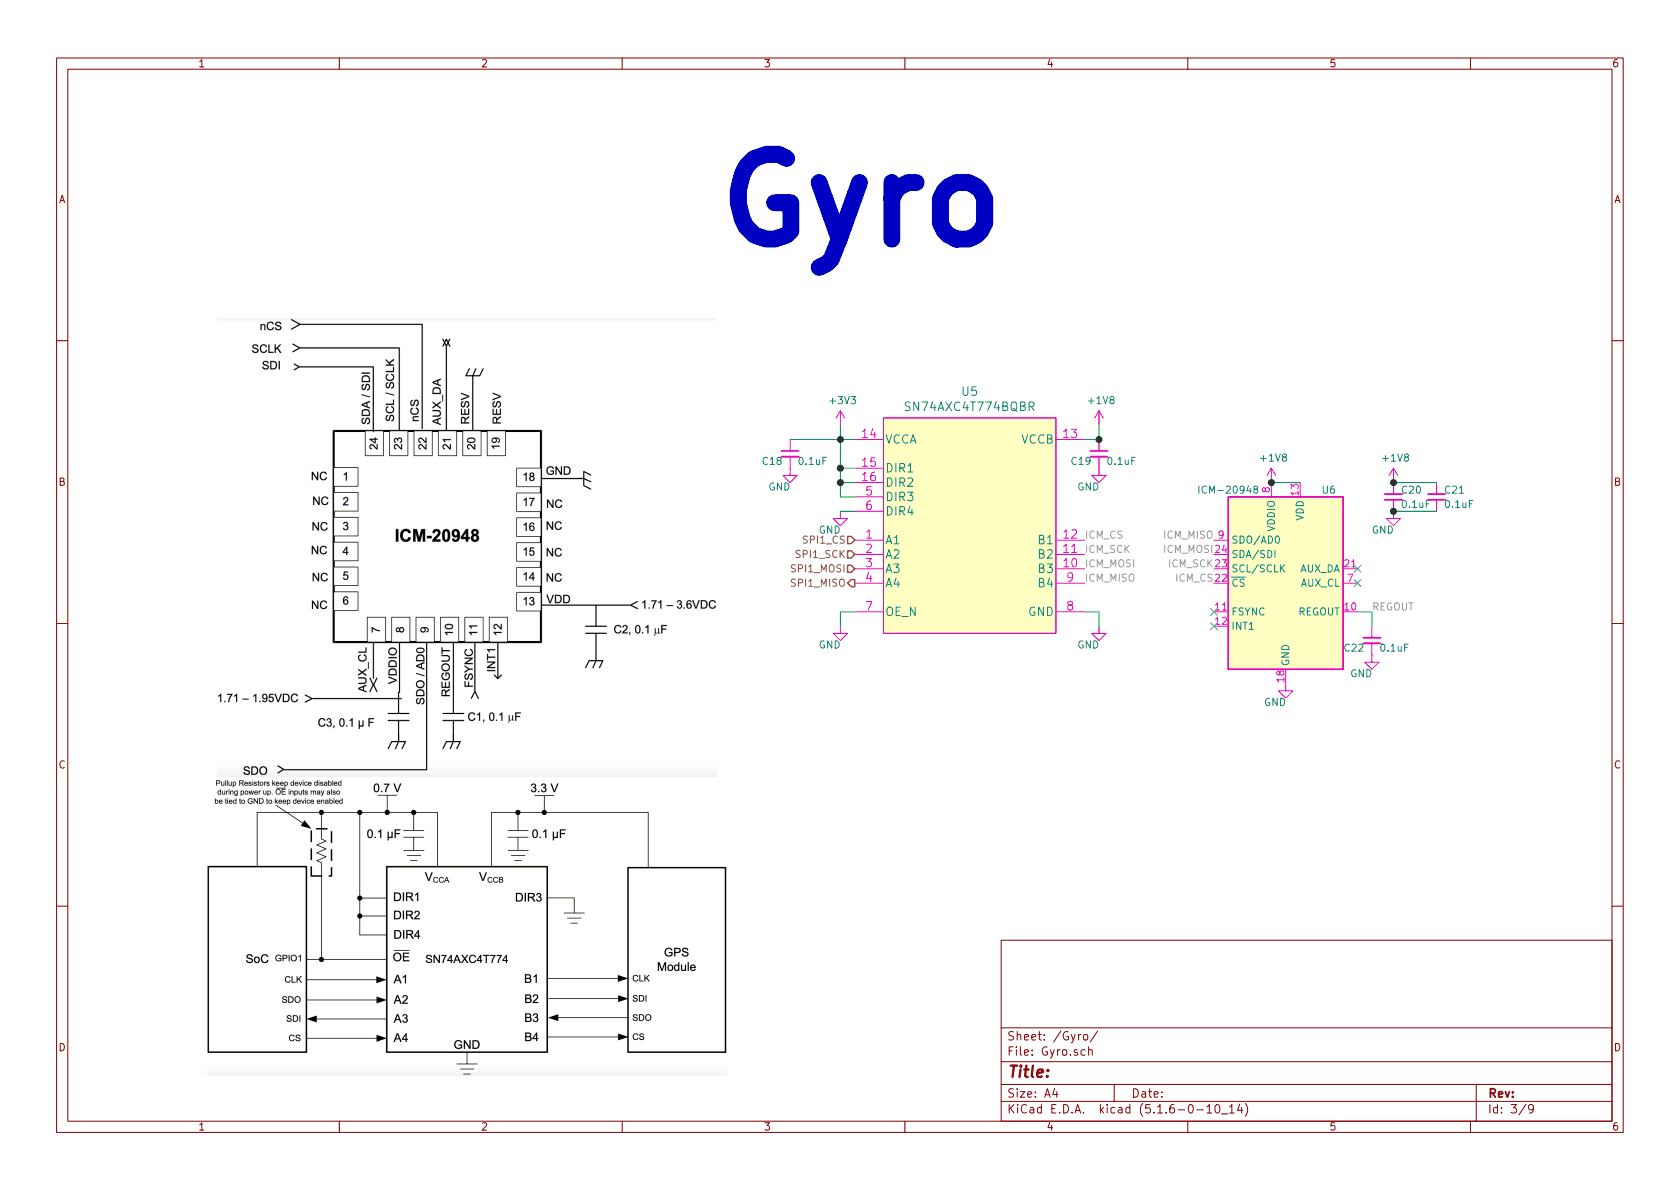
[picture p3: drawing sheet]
EESchema Schematic File Version 4
EELAYER 30 0
EELAYER END
$Descr A4 11693 8268
encoding utf-8
Sheet 3 9
Title ""
Date ""
Rev ""
Comp ""
Comment1 ""
Comment2 ""
Comment3 ""
Comment4 ""
$EndDescr
$Comp
L Device:C_Small C?
U 1 1
P 5500 3150
AR Path="/60B2E478" Ref="C?"  Part="1" 
AR Path="/60B2ABA4/60B2E478" Ref="C18"  Part="1" 
F 0 "C18" H 5300 3100 50  0000 L CNN
F 1 "0.1uF" H 5550 3100 50  0000 L CNN
F 2 "Capacitor_SMD:C_0402_1005Metric" H 5500 3150 50  0001 C CNN
F 3 "~" H 5500 3150 50  0001 C CNN
	1    5500 3150
	1    0    0    -1  
$EndComp
Text HLabel 5950 3950 0    50   Input ~ 0
SPI1_MOSI
Text HLabel 5950 4050 0    50   Output ~ 0
SPI1_MISO
Text HLabel 5950 3850 0    50   Input ~ 0
SPI1_SCK
Text HLabel 5950 3750 0    50   Input ~ 0
SPI1_CS
Text Notes 4950 1750 0    591  ~ 118
Gyro
$Comp
L Sensor_Motion:ICM-20948 U6
U 1 1
P 8950 4050
F 0 "U6" H 9250 4700 50  0000 C CNN
F 1 "ICM-20948" H 8550 4700 50  0000 C CNN
F 2 "Sensor_Motion:InvenSense_QFN-24_3x3mm_P0.4mm" H 8950 3050 50  0001 C CNN
F 3 "http://www.invensense.com/wp-content/uploads/2016/06/DS-000189-ICM-20948-v1.3.pdf" H 8950 3900 50  0001 C CNN
	1    8950 4050
	1    0    0    -1  
$EndComp
$Comp
L power:+3V3 #PWR029
U 1 1
P 5850 2950
F 0 "#PWR029" H 5850 2800 50  0001 C CNN
F 1 "+3V3" H 5865 3123 50  0000 C CNN
F 2 "" H 5850 2950 50  0001 C CNN
F 3 "" H 5850 2950 50  0001 C CNN
	1    5850 2950
	1    0    0    -1  
$EndComp
Wire Wire Line
	5850 2950 5850 3050
$Comp
L power:+1V8 #PWR030
U 1 1
P 7650 2950
F 0 "#PWR030" H 7650 2800 50  0001 C CNN
F 1 "+1V8" H 7665 3123 50  0000 C CNN
F 2 "" H 7650 2950 50  0001 C CNN
F 3 "" H 7650 2950 50  0001 C CNN
	1    7650 2950
	1    0    0    -1  
$EndComp
Wire Wire Line
	7650 2950 7650 3050
Wire Wire Line
	7650 3050 7550 3050
Wire Wire Line
	5850 3050 5950 3050
Connection ~ 5850 3050
Wire Wire Line
	5850 3050 5850 3250
Wire Wire Line
	5950 3450 5850 3450
Wire Wire Line
	5950 3350 5850 3350
Connection ~ 5850 3350
Wire Wire Line
	5850 3350 5850 3450
$Comp
L power:GND #PWR?
U 1 1
P 5850 3550
AR Path="/61836F46" Ref="#PWR?"  Part="1" 
AR Path="/60B2ABA4/61836F46" Ref="#PWR035"  Part="1" 
F 0 "#PWR035" H 5850 3300 50  0001 C CNN
F 1 "GND" H 5855 3422 50  0000 R CNN
F 2 "" H 5850 3550 50  0001 C CNN
F 3 "" H 5850 3550 50  0001 C CNN
	1    5850 3550
	1    0    0    -1  
$EndComp
$Comp
L power:GND #PWR?
U 1 1
P 7650 4350
AR Path="/6183802C" Ref="#PWR?"  Part="1" 
AR Path="/60B2ABA4/6183802C" Ref="#PWR038"  Part="1" 
F 0 "#PWR038" H 7650 4100 50  0001 C CNN
F 1 "GND" H 7655 4222 50  0000 R CNN
F 2 "" H 7650 4350 50  0001 C CNN
F 3 "" H 7650 4350 50  0001 C CNN
	1    7650 4350
	1    0    0    -1  
$EndComp
Wire Wire Line
	7650 4350 7650 4250
Wire Wire Line
	7650 4250 7550 4250
$Comp
L power:GND #PWR?
U 1 1
P 5850 4350
AR Path="/61838AC0" Ref="#PWR?"  Part="1" 
AR Path="/60B2ABA4/61838AC0" Ref="#PWR037"  Part="1" 
F 0 "#PWR037" H 5850 4100 50  0001 C CNN
F 1 "GND" H 5855 4222 50  0000 R CNN
F 2 "" H 5850 4350 50  0001 C CNN
F 3 "" H 5850 4350 50  0001 C CNN
	1    5850 4350
	1    0    0    -1  
$EndComp
Wire Wire Line
	5950 4250 5850 4250
Wire Wire Line
	5850 4250 5850 4350
Wire Wire Line
	5850 3050 5500 3050
$Comp
L power:GND #PWR?
U 1 1
P 5500 3250
AR Path="/6183BEBA" Ref="#PWR?"  Part="1" 
AR Path="/60B2ABA4/6183BEBA" Ref="#PWR031"  Part="1" 
F 0 "#PWR031" H 5500 3000 50  0001 C CNN
F 1 "GND" H 5505 3122 50  0000 R CNN
F 2 "" H 5500 3250 50  0001 C CNN
F 3 "" H 5500 3250 50  0001 C CNN
	1    5500 3250
	1    0    0    -1  
$EndComp
$Comp
L Device:C_Small C?
U 1 1
P 7650 3150
AR Path="/6183D7DC" Ref="C?"  Part="1" 
AR Path="/60B2ABA4/6183D7DC" Ref="C19"  Part="1" 
F 0 "C19" H 7450 3100 50  0000 L CNN
F 1 "0.1uF" H 7700 3100 50  0000 L CNN
F 2 "Capacitor_SMD:C_0402_1005Metric" H 7650 3150 50  0001 C CNN
F 3 "~" H 7650 3150 50  0001 C CNN
	1    7650 3150
	1    0    0    -1  
$EndComp
$Comp
L power:GND #PWR?
U 1 1
P 7650 3250
AR Path="/6183D7E2" Ref="#PWR?"  Part="1" 
AR Path="/60B2ABA4/6183D7E2" Ref="#PWR032"  Part="1" 
F 0 "#PWR032" H 7650 3000 50  0001 C CNN
F 1 "GND" H 7655 3122 50  0000 R CNN
F 2 "" H 7650 3250 50  0001 C CNN
F 3 "" H 7650 3250 50  0001 C CNN
	1    7650 3250
	1    0    0    -1  
$EndComp
$Comp
L power:+1V8 #PWR033
U 1 1
P 8850 3350
F 0 "#PWR033" H 8850 3200 50  0001 C CNN
F 1 "+1V8" H 8865 3523 50  0000 C CNN
F 2 "" H 8850 3350 50  0001 C CNN
F 3 "" H 8850 3350 50  0001 C CNN
	1    8850 3350
	1    0    0    -1  
$EndComp
Wire Wire Line
	8850 3350 9050 3350
Connection ~ 8850 3350
NoConn ~ 9450 3950
NoConn ~ 9450 4050
NoConn ~ 8450 4250
NoConn ~ 8450 4350
$Comp
L Device:C_Small C?
U 1 1
P 9550 4450
AR Path="/6183F46E" Ref="C?"  Part="1" 
AR Path="/60B2ABA4/6183F46E" Ref="C22"  Part="1" 
F 0 "C22" H 9350 4400 50  0000 L CNN
F 1 "0.1uF" H 9600 4400 50  0000 L CNN
F 2 "Capacitor_SMD:C_0402_1005Metric" H 9550 4450 50  0001 C CNN
F 3 "~" H 9550 4450 50  0001 C CNN
	1    9550 4450
	1    0    0    -1  
$EndComp
Wire Wire Line
	9550 4350 9550 4250
Wire Wire Line
	9550 4250 9450 4250
$Comp
L power:GND #PWR?
U 1 1
P 8950 4750
AR Path="/61840680" Ref="#PWR?"  Part="1" 
AR Path="/60B2ABA4/61840680" Ref="#PWR040"  Part="1" 
F 0 "#PWR040" H 8950 4500 50  0001 C CNN
F 1 "GND" H 8955 4622 50  0000 R CNN
F 2 "" H 8950 4750 50  0001 C CNN
F 3 "" H 8950 4750 50  0001 C CNN
	1    8950 4750
	1    0    0    -1  
$EndComp
$Comp
L power:GND #PWR?
U 1 1
P 9550 4550
AR Path="/61840B31" Ref="#PWR?"  Part="1" 
AR Path="/60B2ABA4/61840B31" Ref="#PWR039"  Part="1" 
F 0 "#PWR039" H 9550 4300 50  0001 C CNN
F 1 "GND" H 9555 4422 50  0000 R CNN
F 2 "" H 9550 4550 50  0001 C CNN
F 3 "" H 9550 4550 50  0001 C CNN
	1    9550 4550
	1    0    0    -1  
$EndComp
Text Label 8450 3850 2    50   ~ 0
ICM_MOSI
Text Label 8450 3750 2    50   ~ 0
ICM_MISO
Text Label 8450 3950 2    50   ~ 0
ICM_SCK
Text Label 8450 4050 2    50   ~ 0
ICM_CS
Text Label 9550 4250 0    50   ~ 0
REGOUT
$Comp
L power:+1V8 #PWR034
U 1 1
P 9700 3350
F 0 "#PWR034" H 9700 3200 50  0001 C CNN
F 1 "+1V8" H 9715 3523 50  0000 C CNN
F 2 "" H 9700 3350 50  0001 C CNN
F 3 "" H 9700 3350 50  0001 C CNN
	1    9700 3350
	1    0    0    -1  
$EndComp
$Comp
L Device:C_Small C?
U 1 1
P 9700 3450
AR Path="/61837B4D" Ref="C?"  Part="1" 
AR Path="/60B2ABA4/61837B4D" Ref="C20"  Part="1" 
F 0 "C20" H 9750 3500 50  0000 L CNN
F 1 "0.1uF" H 9750 3400 50  0000 L CNN
F 2 "Capacitor_SMD:C_0402_1005Metric" H 9700 3450 50  0001 C CNN
F 3 "~" H 9700 3450 50  0001 C CNN
	1    9700 3450
	1    0    0    -1  
$EndComp
$Comp
L Device:C_Small C?
U 1 1
P 10000 3450
AR Path="/61838500" Ref="C?"  Part="1" 
AR Path="/60B2ABA4/61838500" Ref="C21"  Part="1" 
F 0 "C21" H 10050 3500 50  0000 L CNN
F 1 "0.1uF" H 10050 3400 50  0000 L CNN
F 2 "Capacitor_SMD:C_0402_1005Metric" H 10000 3450 50  0001 C CNN
F 3 "~" H 10000 3450 50  0001 C CNN
	1    10000 3450
	1    0    0    -1  
$EndComp
$Comp
L power:GND #PWR?
U 1 1
P 9700 3550
AR Path="/61839A50" Ref="#PWR?"  Part="1" 
AR Path="/60B2ABA4/61839A50" Ref="#PWR036"  Part="1" 
F 0 "#PWR036" H 9700 3300 50  0001 C CNN
F 1 "GND" H 9705 3422 50  0000 R CNN
F 2 "" H 9700 3550 50  0001 C CNN
F 3 "" H 9700 3550 50  0001 C CNN
	1    9700 3550
	1    0    0    -1  
$EndComp
Wire Wire Line
	10000 3350 9700 3350
Connection ~ 9700 3350
Wire Wire Line
	9700 3550 10000 3550
Connection ~ 9700 3550
Text Label 7550 4050 0    50   ~ 0
ICM_MISO
Text Label 7550 3950 0    50   ~ 0
ICM_MOSI
Text Label 7550 3850 0    50   ~ 0
ICM_SCK
Text Label 7550 3750 0    50   ~ 0
ICM_CS
Wire Wire Line
	5950 3250 5850 3250
Connection ~ 5850 3250
Wire Wire Line
	5850 3250 5850 3350
Wire Wire Line
	5950 3550 5850 3550
Connection ~ 7650 3050
$Comp
L JPW_Symbols:SN74AXC4T774BQBR U5
U 1 1
P 6750 3650
F 0 "U5" H 6750 4587 60  0000 C CNN
F 1 "SN74AXC4T774BQBR" H 6750 4481 60  0000 C CNN
F 2 "Footprints:SN74AXC4T774BQBR" H 6750 3590 60  0001 C CNN
F 3 "" H 6750 3650 60  0000 C CNN
	1    6750 3650
	1    0    0    -1  
$EndComp
$EndSCHEMATC
